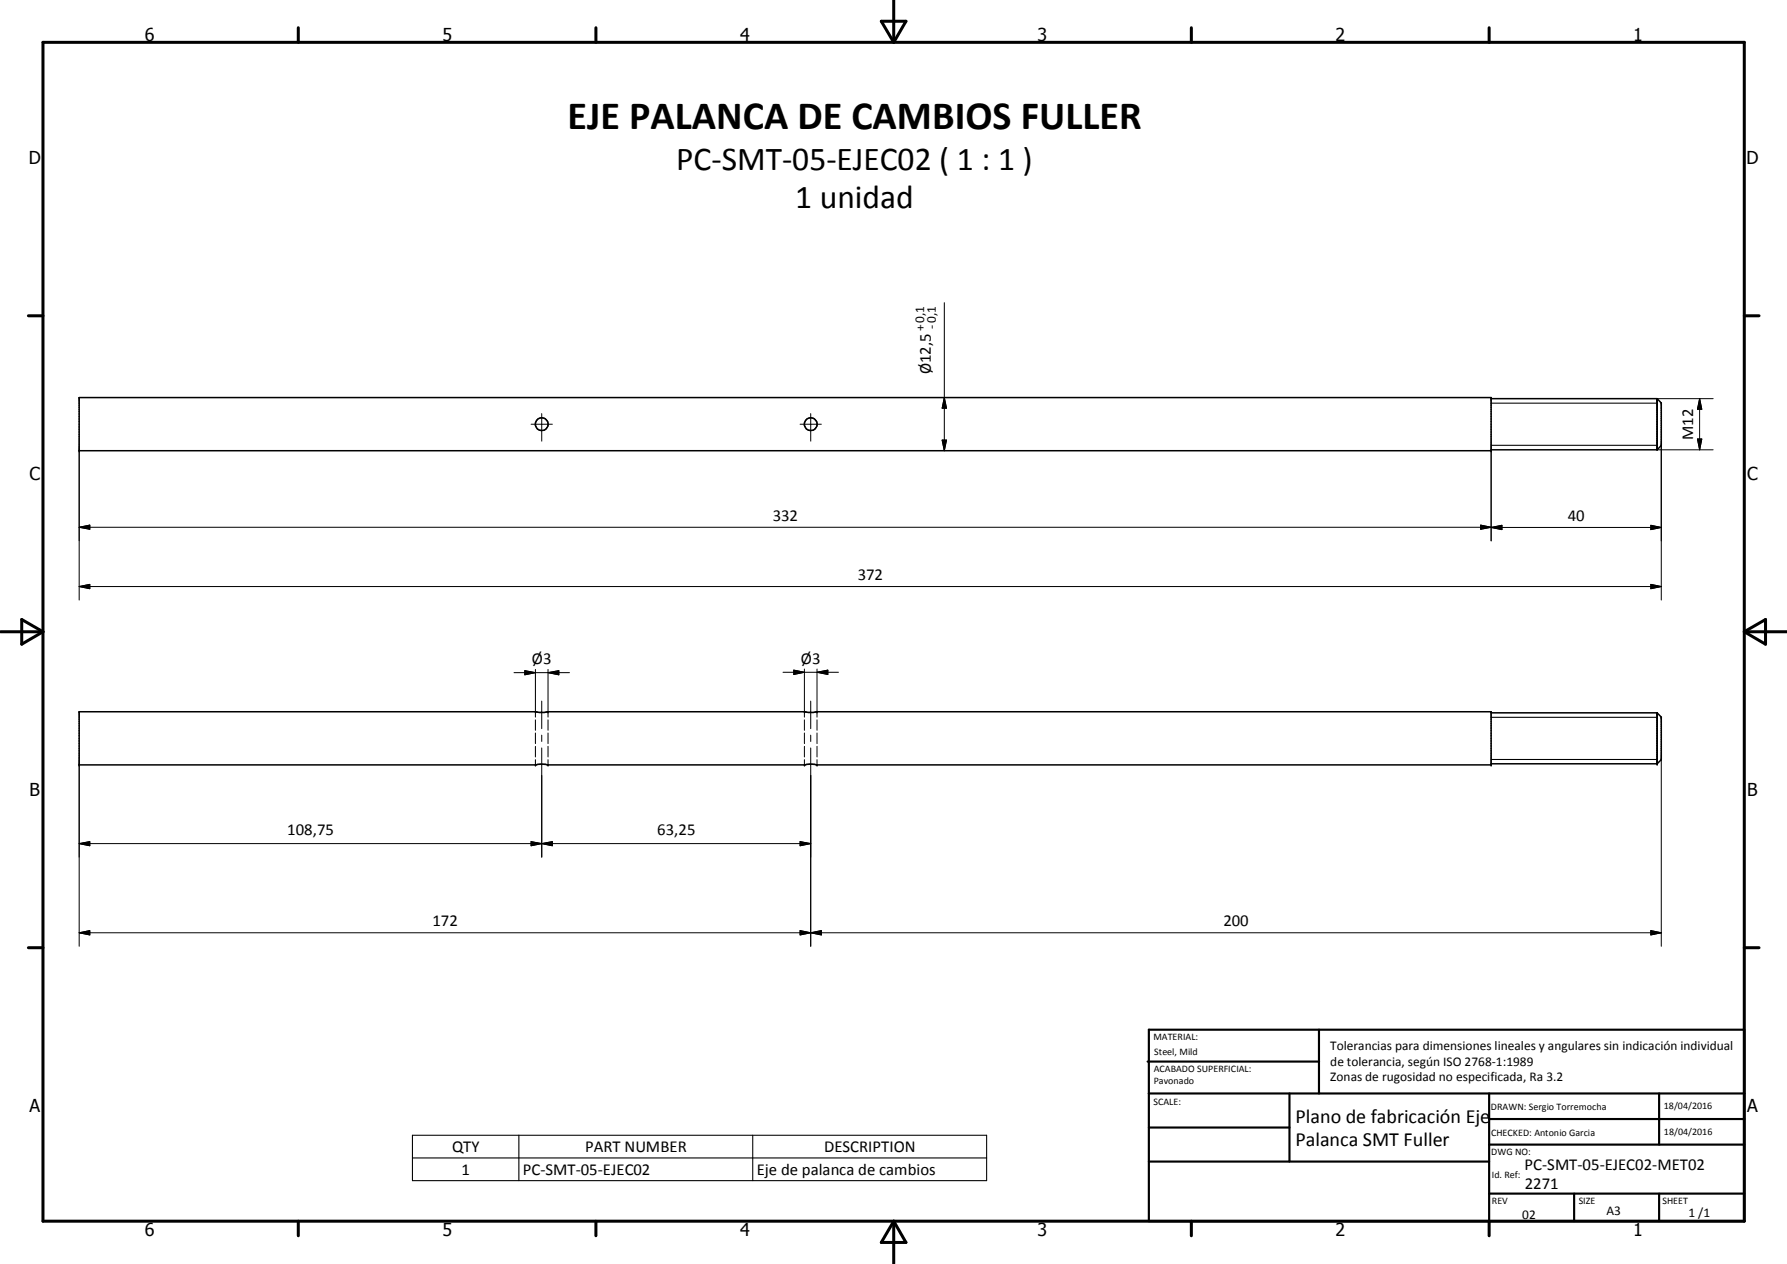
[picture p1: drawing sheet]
<svg xmlns="http://www.w3.org/2000/svg" width="420mm" height="297mm" viewBox="0 0 420 297" stroke-linecap="round" stroke-linejoin="round" font-family="sans-serif">
<g fill="none" stroke="#000" stroke-width=".35">
<path d="M18.6 93.4h332v12.5h-332zM350.6 93.7h39M389.6 93.7v12M389.6 93.7l1 1v10l-1 1M350.6 105.7h39M18.6 167.3h107.3l.9 .1 2.1-.1h60.2l1 .1 2-.1h158.5v12.4h-158.6l-1.1-.1-1.6 .1h-60.5l-1.1-.1-1.7 .1h-107.4zM350.6 167.5h39M350.6 179.5h39M389.6 167.5v12M389.6 167.5l1 1v10l-1 1"/>
<circle cx="127.4" cy="99.7" r="1.51"/>
<circle cx="190.6" cy="99.7" r="1.51"/>
</g>
<g fill="#000">
<circle cx="18.6" cy="105.9" r=".18"/>
<circle cx="350.6" cy="105.9" r=".18"/>
<circle cx="18.6" cy="179.7" r=".18"/>
<circle cx="125.9" cy="167.3" r=".18"/>
<circle cx="125.9" cy="179.7" r=".18"/>
<circle cx="128.9" cy="179.7" r=".18"/>
<circle cx="128.9" cy="167.3" r=".18"/>
<circle cx="189.1" cy="167.3" r=".18"/>
<circle cx="189.1" cy="179.7" r=".18"/>
<circle cx="192.1" cy="179.7" r=".18"/>
<circle cx="192.1" cy="167.3" r=".18"/>
<circle cx="350.6" cy="179.7" r=".18"/>
<circle cx="389.6" cy="179.5" r=".18"/>
<circle cx="390.6" cy="168.5" r=".18"/>
</g>
<path d="M350.6 94.7h39M350.6 104.6h39M350.6 168.6h39M350.6 178.5h39M97 266.8h135v10.7h-135zM97 272.1h135M122 266.8v10.7M177 266.8v10.7" fill="none" stroke="#000" stroke-width=".25"/>
<g fill="none" stroke="#000" stroke-width=".24">
<path d="M222 71.1v34.8M124.9 99.7h5M127.4 97.2v6.5M188.1 99.7h5M190.6 97.2v6.5M222 93.4l.5 2.5h-1zM389.6 93.7h13.2M399.6 93.7l.5 2.5h-1zM399.6 93.7v12M18.6 105.9v35.1M221.5 103.4h1l-.5 2.5zM350.6 105.9v21.2"/>
<path d="M389.6 105.7h13.2M390.6 104.7v36.3M399.1 103.2h1l-.5 2.5zM18.6 137.8l2.5-.5v1zM18.6 123.9l2.5-.5v1zM18.6 137.8h372M18.6 123.9h332M348.1 123.4l2.5 .5-2.5 .5zM350.6 124l2.5-.6v1.1zM350.6 124h40M388.1 137.3l2.5 .5-2.5 .5zM388.1 123.4l2.5 .6-2.5 .5z"/>
<path d="M120.9 158.1h13M123.4 157.6l2.5 .5-2.5 .5zM125.9 157.3v11.2M128.9 158.1l2.5-.5v1zM128.9 157.3v11.2M184.1 158h13M186.6 157.5l2.5 .5-2.5 .5zM189.1 157.2v11.3M192.1 158l2.5-.5v1zM192.1 157.2v11.3M18.6 179.7v42.7M125.9 169.2v2.4"/>
<path d="M125.9 172.3v2.5M125.9 175.4v2.5M125.9 178.5v1.2M127.4 164.8v6.4M127.4 172.8v1.4M127.4 175.8v25.6M128.9 169.2v2.4M128.9 172.3v2.5M128.9 175.4v2.5M128.9 178.5v1.2M189.1 169.2v2.4M189.1 172.3v2.5"/>
<path d="M189.1 175.4v2.5M189.1 178.5v1.2M190.6 164.8v6.4M190.6 172.8v1.4M190.6 175.8v46.6M192.1 169.2v2.4M192.1 172.3v2.5M192.1 175.4v2.5M192.1 178.5v1.2M390.6 178.5v43.9M18.6 198.2l2.5-.4v1zM18.6 198.2h172"/>
<path d="M124.9 197.8l2.5 .4-2.5 .6zM127.4 198.2l2.5-.4v1zM188.1 197.8l2.5 .4-2.5 .6zM18.6 219.2l2.5-.5v1zM18.6 219.2h372M188.1 218.7l2.5 .5-2.5 .5zM188.1 218.7v1l5-1v1zM190.6 219.2l2.5-.5v1zM388.1 218.7l2.5 .5-2.5 .5z"/>
</g>
<g fill="none" stroke="#000" stroke-width=".71">
<path d="M10.1 9.9h400v277.1h-400zM70.1 6.5v3.4M140.1 6.5v3.4M207.2 5h5.8l-2.9 4.9zM210.1 0v9.9M280.1 6.5v3.4M350.1 6.5v3.4M6.7 74.2h3.4M410.1 74.2h3.5M.1 148.5h10M5.1 145.6l5 2.9-5 2.9zM410.1 148.5h10"/>
<path d="M410.1 148.5l5-2.9v5.8zM6.7 222.7h3.4M410.1 222.7h3.5M70.1 287v3.4M140.1 287v3.4M210.1 287v10M210.1 287l2.9 5h-5.8zM280.1 287v3.4M350.1 287v3.4"/>
</g>
<g fill="none" stroke="#000" stroke-width=".51">
<path d="M269.8 249.5h40.3M270.1 242h140v45h-140zM270.1 257h140M303.2 257v16M310.1 242v15M350.1 257v30M390.1 257v12M270.1 265h33.1M270.1 273h80M350.1 269h60M350.1 263h60M350.1 280.5h60"/>
<path d="M370.1 280.5v6.5M390.1 280.5v6.5"/>
</g>
<g fill="#000">
<path d="M222 93.4l.5 2.5h-1zM399.6 93.7l.5 2.5h-1zM221.5 103.4h1l-.5 2.5zM399.1 103.2h1l-.5 2.5zM18.6 137.8l2.5-.5v1zM18.6 123.9l2.5-.5v1zM348.1 123.4l2.5 .5-2.5 .5zM350.6 124l2.5-.6v1.1zM388.1 137.3l2.5 .5-2.5 .5zM388.1 123.4l2.5 .6-2.5 .5zM123.4 157.6l2.5 .5-2.5 .5zM128.9 158.1l2.5-.5v1z"/>
<path d="M186.6 157.5l2.5 .5-2.5 .5zM192.1 158l2.5-.5v1zM18.6 198.2l2.5-.4v1zM124.9 197.8l2.5 .4-2.5 .6zM127.4 198.2l2.5-.4v1zM188.1 197.8l2.5 .4-2.5 .6zM18.6 219.2l2.5-.5v1zM188.1 218.7l2.5 .5-2.5 .5zM190.6 219.2l2.5-.5v1zM388.1 218.7l2.5 .5-2.5 .5z"/>
</g>
<text font-size="9.4" x="133.4" y="30.4">EJE PALANCA DE CAMBIOS FULLER</text>
<g font-size="7.9">
<text x="159" y="39.8">PC-SMT-05-EJEC02 ( 1 : 1 )</text>
<text x="187" y="48.9">1 unidad</text>
</g>
<g font-size="4.7">
<text x="304.6" y="263.9">Plano de fabricación Eje</text>
<text x="304.6" y="269.3">Palanca SMT Fuller</text>
</g>
<g font-size="4.2">
<text x="34" y="9.6">6</text>
<text x="104" y="9.6">5</text>
<text x="174" y="9.6">4</text>
<text x="244" y="9.6">3</text>
<text x="314" y="9.6">2</text>
<text x="384" y="9.6">1</text>
<text x="6.8" y="38.7">D</text>
<text x="410.6" y="38.7">D</text>
<text x="7" y="112.9">C</text>
<text x="410.8" y="112.9">C</text>
<text x="7" y="187.1">B</text>
<text x="410.8" y="187.1">B</text>
<text x="7" y="261.4">A</text>
<text x="410.8" y="261.4">A</text>
<text x="34" y="290.4">6</text>
<text x="104" y="290.4">5</text>
<text x="174" y="290.4">4</text>
<text x="244" y="290.4">3</text>
<text x="314" y="290.4">2</text>
<text x="384" y="290.4">1</text>
</g>
<g font-size="3.9">
<text x="218.9" y="88" transform="rotate(-90 218.9 88)">Ø12,5</text>
<text x="398.1" y="103.4" transform="rotate(-90 398.1 103.4)">M12</text>
<text x="181.7" y="122.4">332</text>
<text x="368.6" y="122.4">40</text>
<text x="201.7" y="136.3">372</text>
<text x="125.1" y="156.1">Ø3</text>
<text x="188.3" y="156">Ø3</text>
<text x="67.6" y="196.2">108,75</text>
<text x="154.5" y="196.2">63,25</text>
<text x="101.7" y="217.7">172</text>
<text x="287.6" y="217.6">200</text>
<text x="106.3" y="270.7">QTY</text>
<text x="137.6" y="270.7">PART NUMBER</text>
<text x="193.8" y="270.7">DESCRIPTION</text>
<text x="358.5" y="275">PC-SMT-05-EJEC02-MET02</text>
<text x="108.5" y="276">1</text>
<text x="122.9" y="276">PC-SMT-05-EJEC02</text>
<text x="177.9" y="276.1">Eje de palanca de cambios</text>
<text x="358.5" y="279.4">2271</text>
</g>
<g font-size="3.1">
<text x="217.4" y="77.7" transform="rotate(-90 217.4 77.7)">+0,1</text>
<text x="220" y="77.4" transform="rotate(-90 220 77.4)">-0,1</text>
<text x="312.7" y="246.8">Tolerancias para dimensiones lineales y angulares sin indicación individual</text>
<text x="312.7" y="250.4">de tolerancia, según ISO 2768-1:1989</text>
<text x="312.7" y="254">Zonas de rugosidad no especificada, Ra 3.2</text>
<text x="357.9" y="286.4">02</text>
<text x="377.7" y="285.6">A3</text>
<text x="397" y="285.9">1 /1</text>
</g>
<g font-size="2.4">
<text x="271.2" y="244.4">MATERIAL:</text>
<text x="271.3" y="252">ACABADO SUPERFICIAL:</text>
<text x="271.4" y="247.9">Steel, Mild</text>
<text x="271.3" y="254.6">Pavonado</text>
<text x="271.2" y="259.7">SCALE:</text>
<text x="350.6" y="260.8">DRAWN: Sergio Torremocha</text>
<text x="391.2" y="260.6">18/04/2016</text>
<text x="350.6" y="267">CHECKED: Antonio Garcia</text>
<text x="391.2" y="266.7">18/04/2016</text>
<text x="350.6" y="271.4">DWG NO:</text>
<text x="350.8" y="276.9">Id. Ref:</text>
<text x="350.8" y="282.8">REV</text>
<text x="371.2" y="282.9">SIZE</text>
<text x="390.9" y="282.9">SHEET</text>
</g>
</svg>
